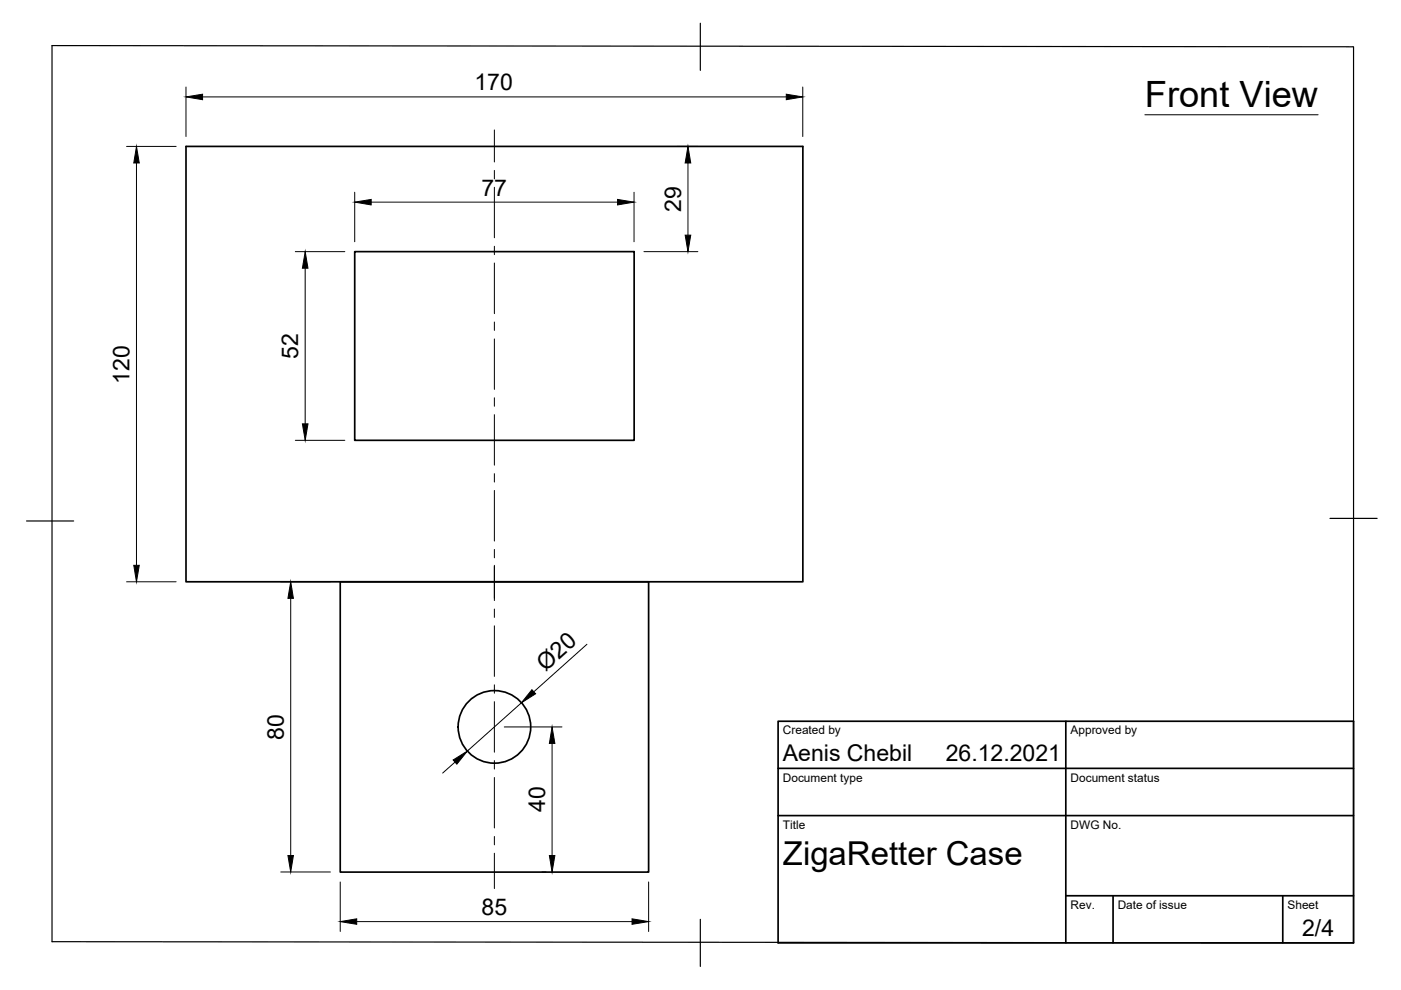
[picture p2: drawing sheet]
<svg xmlns="http://www.w3.org/2000/svg" width="297mm" height="210mm" viewBox="0 0 297 210" stroke-linecap="round" stroke-linejoin="round" font-family="sans-serif">
<!-- layer: Sichtbar -->
<g fill="none" stroke="#000" stroke-width=".36">
<path d="M39.4 31h130.8v92.4h-130.8zM75.2 53.4h59.3v40h-59.3zM72.1 123.4h65.4v61.5h-65.4z"/>
<circle cx="104.8" cy="154.1" r="7.7"/>
</g>
<!-- layer: Border -->
<path d="M11 9.7l276 .2v190l-276-.2zM148.5 4.9v10M5.6 110.5h10M282 109.9h10M148.5 194.9v10" fill="none" stroke="#000" stroke-width=".25"/>
<!-- layer: TitleBlock -->
<path d="M165 152.9h122v47h-122zM226 152.9v47M165 172.9h122M165 162.9h122M226 189.9h61M236 189.9v10M272 189.9v10" fill="none" stroke="#000" stroke-width=".36"/>
<!-- layer: Dimensions -->
<g fill="none" stroke="#000" stroke-width=".21">
<path d="M39.4 18.5v10.4M170.2 18.5v10.4M26.8 31h10.5M28.9 34.6v85.3M42.9 20.5h123.8M143.5 31h4.5M145.9 34.6v15.3M62.6 53.4h10.5M64.7 56.9v33M75.2 40.8v10.5M78.7 42.9h52.2M134.4 40.8v10.5"/>
<path d="M136.5 53.4h11.5M62.6 93.4h10.5M26.8 123.4h10.5M59.5 123.4h10.5M61.6 126.9v54.5M124.4 136.6l-11.2 10.1M106.9 154.1h12.2M110.6 149l-11.5 10.3M117.1 157.6v23.8M96.5 161.6l-2.6 2.3M59.5 184.9h10.5M72.1 187v10.5"/>
<path d="M75.6 195.4h58.4M115 184.9h.7M137.5 187v10.5"/>
</g>
<g fill="#000" stroke="#000" stroke-width=".21">
<path d="M39.4 20.5l3.5-.5v1.1zM166.7 20l3.5 .5-3.5 .6zM28.9 31l.6 3.6h-1.1zM145.9 31l.6 3.6h-1.2zM64.7 53.4l.6 3.5h-1.2zM75.2 42.9l3.5-.6v1.1zM130.9 42.3l3.5 .6-3.5 .5zM145.3 49.9h1.2l-.6 3.5zM64.1 89.9h1.2l-.6 3.5zM28.4 119.9h1.1l-.6 3.5zM61.6 123.4l.6 3.5h-1.2zM112.8 146.2l.8 .9-3 1.9z"/>
<path d="M117.1 154.1l.5 3.5h-1.1zM96.1 161.1l3-1.8-2.2 2.7zM61 181.4h1.2l-.6 3.5zM72.1 195.4l3.5-.6v1.2zM116.5 181.4h1.1l-.5 3.5zM134 194.8l3.5 .6-3.5 .6z"/>
</g>
<!-- layer: Center Lines -->
<g fill="none" stroke="#000" stroke-width=".21">
<path d="M104.8 27.6v6.7M104.8 36.1v1.8M104.8 39.7v10.7M104.8 52.2v1.8M104.8 55.8v10.7M104.8 68.3v1.8M104.8 71.9v10.7M104.8 84.3v1.8M104.8 87.9v10.7M104.8 100.4v1.8M104.8 104v10.7M104.8 116.5v1.8"/>
<path d="M104.8 119.9v7.4M104.8 129.1v1.8M104.8 132.7v10.7M104.8 145.2v1.8M104.8 148.8v10.7M104.8 161.3v1.8M104.8 164.8v10.7M104.8 177.3v1.8M104.8 180.9v7.5"/>
</g>
<!-- layer: Annotations -->
<path d="M242.7 24.3h36.8" fill="none" stroke="#000" stroke-width=".21"/>
<text font-size="7.7" x="242.7" y="22.7">Front View</text>
<text font-size="7" x="166" y="183.4">ZigaRetter Case</text>
<g font-size="4.9">
<text x="100.6" y="19.1">170</text>
<text x="102.1" y="41.5">77</text>
<text x="144.4" y="44.9" transform="rotate(-90 144.4 44.9)">29</text>
<text x="63.2" y="76" transform="rotate(-90 63.2 76)">52</text>
<text x="27.5" y="81.4" transform="rotate(-90 27.5 81.4)">120</text>
<text x="115.7" y="142.4" transform="rotate(-42 115.7 142.4)">Ø20</text>
<text x="60.2" y="156.8" transform="rotate(-90 60.2 156.8)">80</text>
<text x="166" y="161.4">Aenis Chebil</text>
<text x="200.5" y="161.4">26.12.2021</text>
<text x="115.6" y="172.1" transform="rotate(-90 115.6 172.1)">40</text>
<text x="102.1" y="193.9">85</text>
<text x="276.1" y="198.6">2/4</text>
</g>
<g font-size="2.5">
<text x="166" y="155.7">Created by</text>
<text x="227" y="155.7">Approved by</text>
<text x="166" y="165.7">Document type</text>
<text x="227" y="165.7">Document status</text>
<text x="166" y="175.7">Title</text>
<text x="227" y="175.7">DWG No.</text>
<text x="227" y="192.7">Rev.</text>
<text x="237" y="192.7">Date of issue</text>
<text x="273" y="192.7">Sheet</text>
</g>
</svg>
